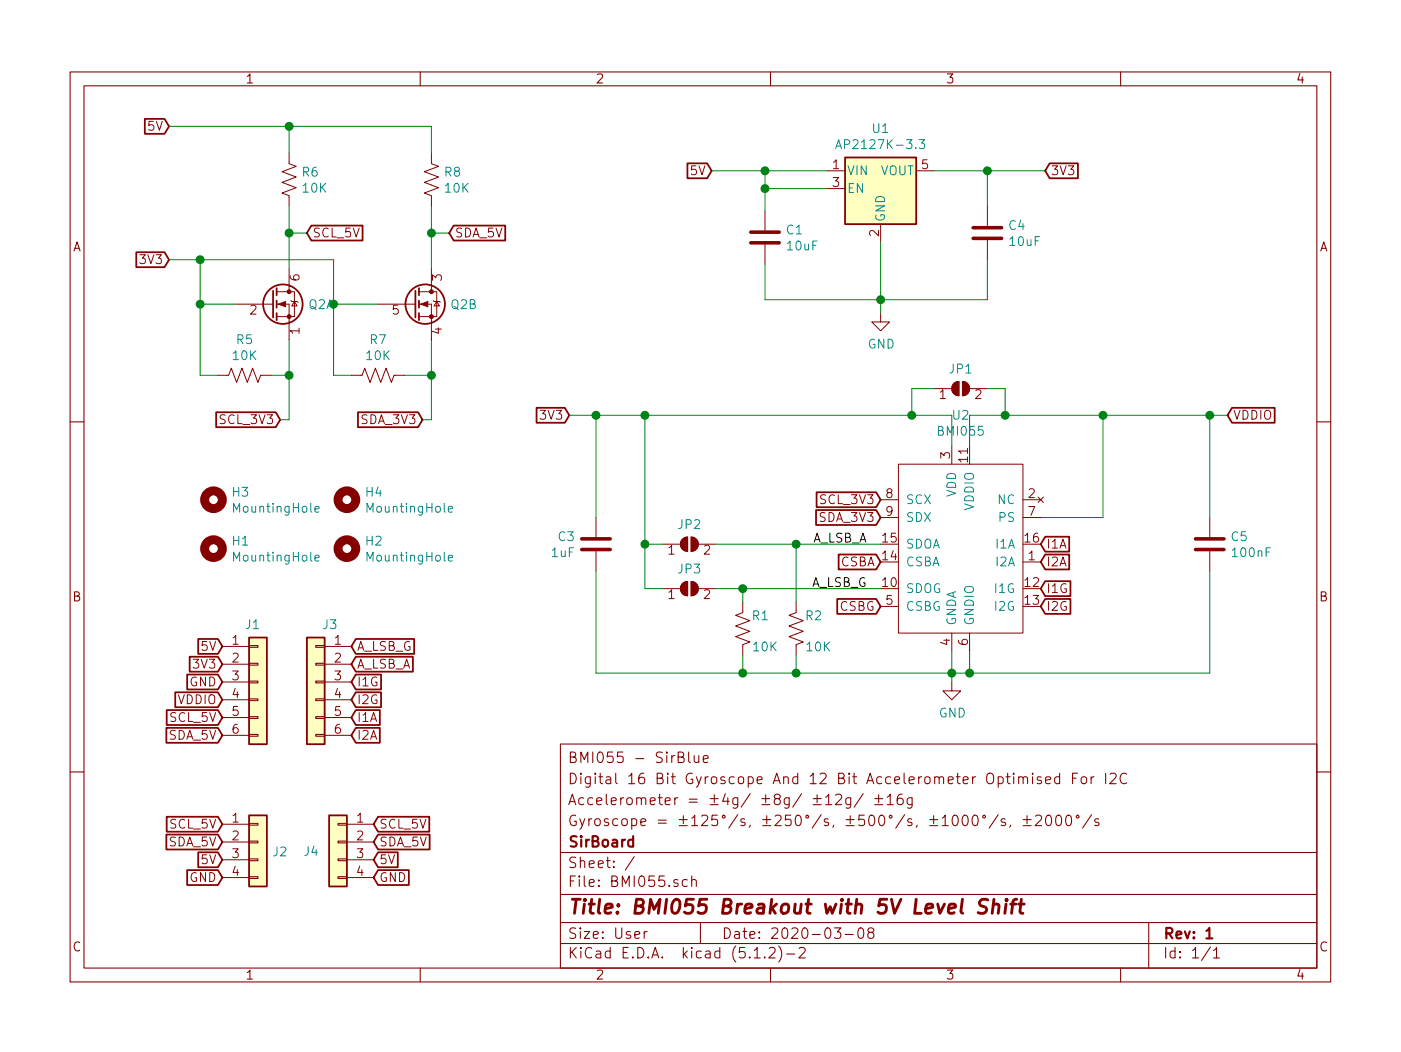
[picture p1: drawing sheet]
EESchema Schematic File Version 4
LIBS:BMI055-cache
EELAYER 29 0
EELAYER END
$Descr User 7874 5906
encoding utf-8
Sheet 1 1
Title "BMI055 Breakout with 5V Level Shift"
Date "2020-03-08"
Rev "1"
Comp "SirBoard"
Comment1 "Gyroscope = ±125°/s, ±250°/s, ±500°/s, ±1000°/s, ±2000°/s"
Comment2 "Accelerometer = ±4g/ ±8g/ ±12g/ ±16g"
Comment3 "Digital 16 Bit Gyroscope And 12 Bit Accelerometer Optimised For I2C"
Comment4 "BMI055 - SirBlue"
$EndDescr
Wire Wire Line
	4300 1475 4300 1675
Wire Wire Line
	4300 1675 4950 1675
Connection ~ 4950 1675
Wire Wire Line
	4650 950  4300 950 
Wire Wire Line
	4300 950  4300 1050
Wire Wire Line
	4300 1050 4650 1050
Wire Wire Line
	4300 1050 4300 1175
Connection ~ 4300 1050
Wire Wire Line
	5250 950  5550 950 
Wire Wire Line
	5550 950  5550 1150
Text GLabel 4000 950  0    50   Input ~ 0
5V
Wire Wire Line
	4000 950  4300 950 
Connection ~ 4300 950 
Text GLabel 5875 950  2    50   Input ~ 0
3V3
Connection ~ 5550 950 
$Comp
L power:GND #PWR0101
U 1 1
P 4950 1750
F 0 "#PWR0101" H 4950 1500 50  0001 C CNN
F 1 "GND" H 4954 1578 50  0000 C CNN
F 2 "" H 4950 1750 50  0001 C CNN
F 3 "" H 4950 1750 50  0001 C CNN
	1    4950 1750
	1    0    0    -1  
$EndComp
Wire Wire Line
	4950 1750 4950 1675
Text GLabel 3200 2325 0    50   Input ~ 0
3V3
Text GLabel 950  700  0    50   Input ~ 0
5V
Wire Wire Line
	5550 1675 4950 1675
Wire Wire Line
	5550 1450 5550 1675
$Comp
L Regulator_Linear:AP2127K-3.3 U1
U 1 1
P 4950 1050
F 0 "U1" H 4950 1390 50  0000 C CNN
F 1 "AP2127K-3.3" H 4950 1300 50  0000 C CNN
F 2 "Package_TO_SOT_SMD:SOT-23-5" H 4950 1375 50  0001 C CNN
F 3 "https://www.diodes.com/assets/Datasheets/AP2127.pdf" H 4950 1150 50  0001 C CNN
F 4 "C156285" H 4950 1050 50  0001 C CNN "Part"
	1    4950 1050
	1    0    0    -1  
$EndComp
Wire Wire Line
	4950 1350 4950 1675
Text GLabel 950  1450 0    50   Input ~ 0
3V3
Text GLabel 1575 2350 0    50   Input ~ 0
SCL_3V3
Text GLabel 2375 2350 0    50   Input ~ 0
SDA_3V3
Text GLabel 1725 1300 2    50   Input ~ 0
SCL_5V
Text GLabel 2525 1300 2    50   Input ~ 0
SDA_5V
Text GLabel 1250 3725 0    50   Input ~ 0
3V3
Text GLabel 1250 3625 0    50   Input ~ 0
5V
$Comp
L Mechanical:MountingHole H4
U 1 1
P 1950 2800
F 0 "H4" H 2050 2845 50  0000 L CNN
F 1 "MountingHole" H 2050 2755 50  0000 L CNN
F 2 "SirBoardLibrary:MountingHole_M2.5_SirBoard" H 1950 2800 50  0001 C CNN
F 3 "~" H 1950 2800 50  0001 C CNN
	1    1950 2800
	1    0    0    -1  
$EndComp
$Comp
L Mechanical:MountingHole H3
U 1 1
P 1200 2800
F 0 "H3" H 1300 2845 50  0000 L CNN
F 1 "MountingHole" H 1300 2755 50  0000 L CNN
F 2 "SirBoardLibrary:MountingHole_M2.5_SirBoard" H 1200 2800 50  0001 C CNN
F 3 "~" H 1200 2800 50  0001 C CNN
	1    1200 2800
	1    0    0    -1  
$EndComp
Text GLabel 1250 3825 0    50   Input ~ 0
GND
Wire Wire Line
	5550 950  5875 950 
$Comp
L Mechanical:MountingHole H2
U 1 1
P 1950 3075
F 0 "H2" H 2050 3120 50  0000 L CNN
F 1 "MountingHole" H 2050 3030 50  0000 L CNN
F 2 "SirBoardLibrary:MountingHole_M2.5_SirBoard" H 1950 3075 50  0001 C CNN
F 3 "~" H 1950 3075 50  0001 C CNN
	1    1950 3075
	1    0    0    -1  
$EndComp
$Comp
L Mechanical:MountingHole H1
U 1 1
P 1200 3075
F 0 "H1" H 1300 3120 50  0000 L CNN
F 1 "MountingHole" H 1300 3030 50  0000 L CNN
F 2 "SirBoardLibrary:MountingHole_M2.5_SirBoard" H 1200 3075 50  0001 C CNN
F 3 "~" H 1200 3075 50  0001 C CNN
	1    1200 3075
	1    0    0    -1  
$EndComp
$Comp
L Device:C C1
U 1 1
P 4300 1325
F 0 "C1" H 4415 1370 50  0000 L CNN
F 1 "10uF" H 4415 1280 50  0000 L CNN
F 2 "Capacitor_SMD:C_0805_2012Metric" H 4338 1175 50  0001 C CNN
F 3 "~" H 4300 1325 50  0001 C CNN
F 4 "C95841" H 4300 1325 50  0001 C CNN "Part"
	1    4300 1325
	1    0    0    -1  
$EndComp
$Comp
L Device:Q_DUAL_NMOS_S1G1D2S2G2D1 Q2
U 1 1
P 1525 1700
F 0 "Q2" H 1731 1700 50  0000 L CNN
F 1 "BSS138DW" H 1730 1655 50  0001 L CNN
F 2 "Package_TO_SOT_SMD:SOT-363_SC-70-6" H 1725 1700 50  0001 C CNN
F 3 "~" H 1725 1700 50  0001 C CNN
	1    1525 1700
	1    0    0    -1  
$EndComp
$Comp
L Device:Q_DUAL_NMOS_S1G1D2S2G2D1 Q2
U 2 1
P 2325 1700
F 0 "Q2" H 2530 1700 50  0000 L CNN
F 1 "BSS138DW" H 2530 1655 50  0001 L CNN
F 2 "Package_TO_SOT_SMD:SOT-363_SC-70-6" H 2525 1700 50  0001 C CNN
F 3 "~" H 2525 1700 50  0001 C CNN
	2    2325 1700
	1    0    0    -1  
$EndComp
$Comp
L Device:R_US R6
U 1 1
P 1625 1000
F 0 "R6" H 1693 1045 50  0000 L CNN
F 1 "10K" H 1693 955 50  0000 L CNN
F 2 "Resistor_SMD:R_0603_1608Metric" V 1665 990 50  0001 C CNN
F 3 "~" H 1625 1000 50  0001 C CNN
F 4 "C99198" H 1625 1000 50  0001 C CNN "Part"
	1    1625 1000
	1    0    0    -1  
$EndComp
$Comp
L Device:R_US R8
U 1 1
P 2425 1000
F 0 "R8" H 2493 1045 50  0000 L CNN
F 1 "10K" H 2493 955 50  0000 L CNN
F 2 "Resistor_SMD:R_0603_1608Metric" V 2465 990 50  0001 C CNN
F 3 "~" H 2425 1000 50  0001 C CNN
F 4 "C99198" H 2425 1000 50  0001 C CNN "Part"
	1    2425 1000
	1    0    0    -1  
$EndComp
$Comp
L Device:R_US R5
U 1 1
P 1375 2100
F 0 "R5" V 1172 2100 50  0000 C CNN
F 1 "10K" V 1262 2100 50  0000 C CNN
F 2 "Resistor_SMD:R_0603_1608Metric" V 1415 2090 50  0001 C CNN
F 3 "~" H 1375 2100 50  0001 C CNN
F 4 "C99198" V 1375 2100 50  0001 C CNN "Part"
	1    1375 2100
	0    1    1    0   
$EndComp
Wire Wire Line
	2425 700  2425 850 
Wire Wire Line
	1625 850  1625 700 
Wire Wire Line
	2425 1150 2425 1300
Wire Wire Line
	1325 1700 1125 1700
Wire Wire Line
	1125 1700 1125 2100
Wire Wire Line
	1125 2100 1225 2100
Wire Wire Line
	1525 2100 1625 2100
Wire Wire Line
	1625 2100 1625 1900
Wire Wire Line
	1975 2100 1875 2100
Wire Wire Line
	1875 2100 1875 1700
Wire Wire Line
	1875 1700 2125 1700
Wire Wire Line
	2275 2100 2425 2100
Wire Wire Line
	2425 2100 2425 1900
Wire Wire Line
	2425 700  1625 700 
Wire Wire Line
	1125 1450 1125 1700
Connection ~ 1125 1700
Wire Wire Line
	1625 1150 1625 1300
Wire Wire Line
	1125 1450 1875 1450
Wire Wire Line
	1875 1450 1875 1700
Connection ~ 1875 1700
Wire Wire Line
	2425 2100 2425 2350
Wire Wire Line
	2425 2350 2375 2350
Connection ~ 2425 2100
Wire Wire Line
	1625 2100 1625 2350
Wire Wire Line
	1625 2350 1575 2350
Connection ~ 1625 2100
Connection ~ 2425 1300
Wire Wire Line
	2425 1300 2425 1500
Wire Wire Line
	1725 1300 1625 1300
Connection ~ 1625 1300
Wire Wire Line
	1625 1300 1625 1500
Wire Wire Line
	2425 1300 2525 1300
$Comp
L Device:R_US R7
U 1 1
P 2125 2100
F 0 "R7" V 1922 2100 50  0000 C CNN
F 1 "10K" V 2012 2100 50  0000 C CNN
F 2 "Resistor_SMD:R_0603_1608Metric" V 2165 2090 50  0001 C CNN
F 3 "~" H 2125 2100 50  0001 C CNN
F 4 "C99198" V 2125 2100 50  0001 C CNN "Part"
	1    2125 2100
	0    1    1    0   
$EndComp
$Comp
L Device:C C4
U 1 1
P 5550 1300
F 0 "C4" H 5665 1345 50  0000 L CNN
F 1 "10uF" H 5665 1255 50  0000 L CNN
F 2 "Capacitor_SMD:C_0805_2012Metric" H 5588 1150 50  0001 C CNN
F 3 "~" H 5550 1300 50  0001 C CNN
F 4 "C95841" H 5550 1300 50  0001 C CNN "Part"
	1    5550 1300
	1    0    0    -1  
$EndComp
$Comp
L Connector_Generic:Conn_01x06 J1
U 1 1
P 1450 3825
F 0 "J1" H 1375 4150 50  0000 L CNN
F 1 "Conn_01x06" H 1529 3727 50  0001 L CNN
F 2 "Connector_PinHeader_2.54mm:PinHeader_1x06_P2.54mm_Vertical" H 1450 3825 50  0001 C CNN
F 3 "~" H 1450 3825 50  0001 C CNN
	1    1450 3825
	1    0    0    -1  
$EndComp
$Comp
L Connector_Generic:Conn_01x06 J3
U 1 1
P 1775 3825
F 0 "J3" H 1694 4150 50  0000 C CNN
F 1 "Conn_01x06" H 1854 3727 50  0001 L CNN
F 2 "Connector_PinHeader_2.54mm:PinHeader_1x06_P2.54mm_Vertical" H 1775 3825 50  0001 C CNN
F 3 "~" H 1775 3825 50  0001 C CNN
	1    1775 3825
	-1   0    0    -1  
$EndComp
Text GLabel 1250 4025 0    50   Input ~ 0
SCL_5V
Text GLabel 1250 4125 0    50   Input ~ 0
SDA_5V
Text GLabel 1250 3925 0    50   Input ~ 0
VDDIO
$Comp
L Connector_Generic:Conn_01x04 J2
U 1 1
P 1450 4725
F 0 "J2" H 1529 4672 50  0000 L CNN
F 1 "Conn_01x04" H 1529 4627 50  0001 L CNN
F 2 "SirBoardLibrary:SirBlue_Connector" H 1450 4725 50  0001 C CNN
F 3 "~" H 1450 4725 50  0001 C CNN
F 4 "C160404" H 1450 4725 50  0001 C CNN "Part"
	1    1450 4725
	1    0    0    -1  
$EndComp
$Comp
L Connector_Generic:Conn_01x04 J4
U 1 1
P 1900 4725
F 0 "J4" H 2050 4675 50  0000 C CNN
F 1 "Conn_01x04" H 1979 4627 50  0001 L CNN
F 2 "SirBoardLibrary:SirBlue_Connector" H 1900 4725 50  0001 C CNN
F 3 "~" H 1900 4725 50  0001 C CNN
F 4 "C160404" H 1900 4725 50  0001 C CNN "Part"
	1    1900 4725
	-1   0    0    -1  
$EndComp
Text GLabel 1250 4825 0    50   Input ~ 0
5V
Text GLabel 1250 4925 0    50   Input ~ 0
GND
Text GLabel 1250 4625 0    50   Input ~ 0
SCL_5V
Text GLabel 1250 4725 0    50   Input ~ 0
SDA_5V
Text GLabel 2100 4825 2    50   Input ~ 0
5V
Text GLabel 2100 4925 2    50   Input ~ 0
GND
Text GLabel 2100 4625 2    50   Input ~ 0
SCL_5V
Text GLabel 2100 4725 2    50   Input ~ 0
SDA_5V
$Comp
L Device:C C5
U 1 1
P 6800 3050
F 0 "C5" H 6915 3095 50  0000 L CNN
F 1 "100nF" H 6915 3005 50  0000 L CNN
F 2 "Capacitor_SMD:C_0603_1608Metric" H 6838 2900 50  0001 C CNN
F 3 "~" H 6800 3050 50  0001 C CNN
F 4 "C42998" H 6800 3050 50  0001 C CNN "Part"
	1    6800 3050
	1    0    0    -1  
$EndComp
$Comp
L Device:C C3
U 1 1
P 3350 3050
F 0 "C3" H 3465 3095 50  0000 L CNN
F 1 "1uF" H 3465 3005 50  0000 L CNN
F 2 "Capacitor_SMD:C_0603_1608Metric" H 3388 2900 50  0001 C CNN
F 3 "~" H 3350 3050 50  0001 C CNN
F 4 "C29936" H 3350 3050 50  0001 C CNN "Part"
	1    3350 3050
	-1   0    0    -1  
$EndComp
Wire Wire Line
	5450 2500 5450 2325
Wire Wire Line
	5450 2325 5650 2325
Wire Wire Line
	6800 2325 6800 2900
Wire Wire Line
	6800 3200 6800 3775
Wire Wire Line
	3350 3200 3350 3775
Wire Wire Line
	3350 2900 3350 2325
Wire Wire Line
	3350 2325 3625 2325
Wire Wire Line
	5350 2325 5350 2500
$Comp
L Jumper:SolderJumper_2_Open JP1
U 1 1
P 5400 2175
F 0 "JP1" H 5400 2288 50  0000 C CNN
F 1 "SolderJumper_2_Open" H 5400 2288 50  0001 C CNN
F 2 "Jumper:SolderJumper-2_P1.3mm_Open_RoundedPad1.0x1.5mm" H 5400 2175 50  0001 C CNN
F 3 "~" H 5400 2175 50  0001 C CNN
	1    5400 2175
	1    0    0    -1  
$EndComp
Wire Wire Line
	5550 2175 5650 2175
Wire Wire Line
	5650 2175 5650 2325
Wire Wire Line
	5250 2175 5125 2175
Wire Wire Line
	5125 2175 5125 2325
Wire Wire Line
	5125 2325 5350 2325
Wire Wire Line
	3200 2325 3350 2325
Connection ~ 3350 2325
Text GLabel 5850 3050 2    50   Input ~ 0
I1A
Text GLabel 4950 2900 0    50   Input ~ 0
SDA_3V3
Text GLabel 4950 2800 0    50   Input ~ 0
SCL_3V3
Connection ~ 5350 3775
$Comp
L power:GND #PWR0106
U 1 1
P 5350 3825
F 0 "#PWR0106" H 5350 3575 50  0001 C CNN
F 1 "GND" H 5354 3653 50  0000 C CNN
F 2 "" H 5350 3825 50  0001 C CNN
F 3 "" H 5350 3825 50  0001 C CNN
	1    5350 3825
	1    0    0    -1  
$EndComp
Wire Wire Line
	5350 3825 5350 3775
Wire Wire Line
	3350 3775 4175 3775
Wire Wire Line
	5350 3775 5450 3775
Connection ~ 5650 2325
Connection ~ 6800 2325
Wire Wire Line
	6800 2325 6900 2325
Text GLabel 6900 2325 2    50   Input ~ 0
VDDIO
Wire Wire Line
	5650 2325 6200 2325
$Comp
L SirBoard_Library:BMI055 U2
U 1 1
P 5400 3100
F 0 "U2" H 5400 3878 50  0000 C CNN
F 1 "BMI055" H 5400 3788 50  0000 C CNN
F 2 "SirBoardLibrary:BMI055" H 5650 3750 50  0001 C CNN
F 3 "https://datasheet.lcsc.com/szlcsc/Bosch-Sensortec-BMI055_C189620.pdf" H 5650 3750 50  0001 C CNN
F 4 "C189620" H 5400 3100 50  0001 C CNN "Part"
	1    5400 3100
	1    0    0    -1  
$EndComp
Wire Wire Line
	5350 3650 5350 3775
Wire Wire Line
	5450 3650 5450 3775
Connection ~ 5450 3775
Text GLabel 5850 3150 2    50   Input ~ 0
I2A
Text GLabel 5850 3300 2    50   Input ~ 0
I1G
Text GLabel 5850 3400 2    50   Input ~ 0
I2G
Connection ~ 1625 700 
Connection ~ 1125 1450
Wire Wire Line
	950  700  1625 700 
Wire Wire Line
	950  1450 1125 1450
Text GLabel 4950 3150 0    50   Input ~ 0
CSBA
Text GLabel 1975 4025 2    50   Input ~ 0
I1A
Text GLabel 1975 4125 2    50   Input ~ 0
I2A
Text GLabel 1975 3825 2    50   Input ~ 0
I1G
Text GLabel 1975 3925 2    50   Input ~ 0
I2G
Text GLabel 4950 3400 0    50   Input ~ 0
CSBG
$Comp
L Device:R_US R2
U 1 1
P 4475 3525
F 0 "R2" H 4375 3600 50  0000 C CNN
F 1 "10K" H 4350 3425 50  0000 C CNN
F 2 "Resistor_SMD:R_0603_1608Metric" V 4515 3515 50  0001 C CNN
F 3 "~" H 4475 3525 50  0001 C CNN
F 4 "C99198" V 4475 3525 50  0001 C CNN "Part"
	1    4475 3525
	-1   0    0    -1  
$EndComp
$Comp
L Device:R_US R1
U 1 1
P 4175 3525
F 0 "R1" H 4075 3600 50  0000 C CNN
F 1 "10K" H 4050 3425 50  0000 C CNN
F 2 "Resistor_SMD:R_0603_1608Metric" V 4215 3515 50  0001 C CNN
F 3 "~" H 4175 3525 50  0001 C CNN
F 4 "C99198" V 4175 3525 50  0001 C CNN "Part"
	1    4175 3525
	-1   0    0    -1  
$EndComp
$Comp
L Jumper:SolderJumper_2_Open JP2
U 1 1
P 3875 3050
F 0 "JP2" H 3875 3163 50  0000 C CNN
F 1 "SolderJumper_2_Open" H 3875 3163 50  0001 C CNN
F 2 "Jumper:SolderJumper-2_P1.3mm_Open_RoundedPad1.0x1.5mm" H 3875 3050 50  0001 C CNN
F 3 "~" H 3875 3050 50  0001 C CNN
	1    3875 3050
	1    0    0    -1  
$EndComp
Connection ~ 5125 2325
$Comp
L Jumper:SolderJumper_2_Open JP3
U 1 1
P 3875 3300
F 0 "JP3" H 3875 3413 50  0000 C CNN
F 1 "SolderJumper_2_Open" H 3875 3413 50  0001 C CNN
F 2 "Jumper:SolderJumper-2_P1.3mm_Open_RoundedPad1.0x1.5mm" H 3875 3300 50  0001 C CNN
F 3 "~" H 3875 3300 50  0001 C CNN
	1    3875 3300
	1    0    0    -1  
$EndComp
Wire Wire Line
	4025 3050 4475 3050
Wire Wire Line
	4025 3300 4175 3300
Wire Wire Line
	4175 3300 4175 3375
Wire Wire Line
	4950 3300 4175 3300
Connection ~ 4175 3300
Wire Wire Line
	4475 3375 4475 3050
Connection ~ 4475 3050
Wire Wire Line
	4475 3050 4950 3050
Wire Wire Line
	4175 3675 4175 3775
Connection ~ 4175 3775
Wire Wire Line
	4175 3775 4475 3775
Wire Wire Line
	4475 3675 4475 3775
Connection ~ 4475 3775
Wire Wire Line
	4475 3775 5350 3775
Wire Wire Line
	3725 3300 3625 3300
Wire Wire Line
	3625 3300 3625 3050
Connection ~ 3625 2325
Wire Wire Line
	3625 2325 5125 2325
Wire Wire Line
	3725 3050 3625 3050
Connection ~ 3625 3050
Wire Wire Line
	3625 3050 3625 2325
Text Label 4875 3300 2    50   ~ 0
A_LSB_G
Text Label 4875 3050 2    50   ~ 0
A_LSB_A
Wire Wire Line
	5450 3775 6800 3775
Wire Wire Line
	5850 2900 6200 2900
Wire Wire Line
	6200 2900 6200 2325
Connection ~ 6200 2325
Wire Wire Line
	6200 2325 6800 2325
Text GLabel 1975 3725 2    50   Input ~ 0
A_LSB_A
Text GLabel 1975 3625 2    50   Input ~ 0
A_LSB_G
$EndSCHEMATC
